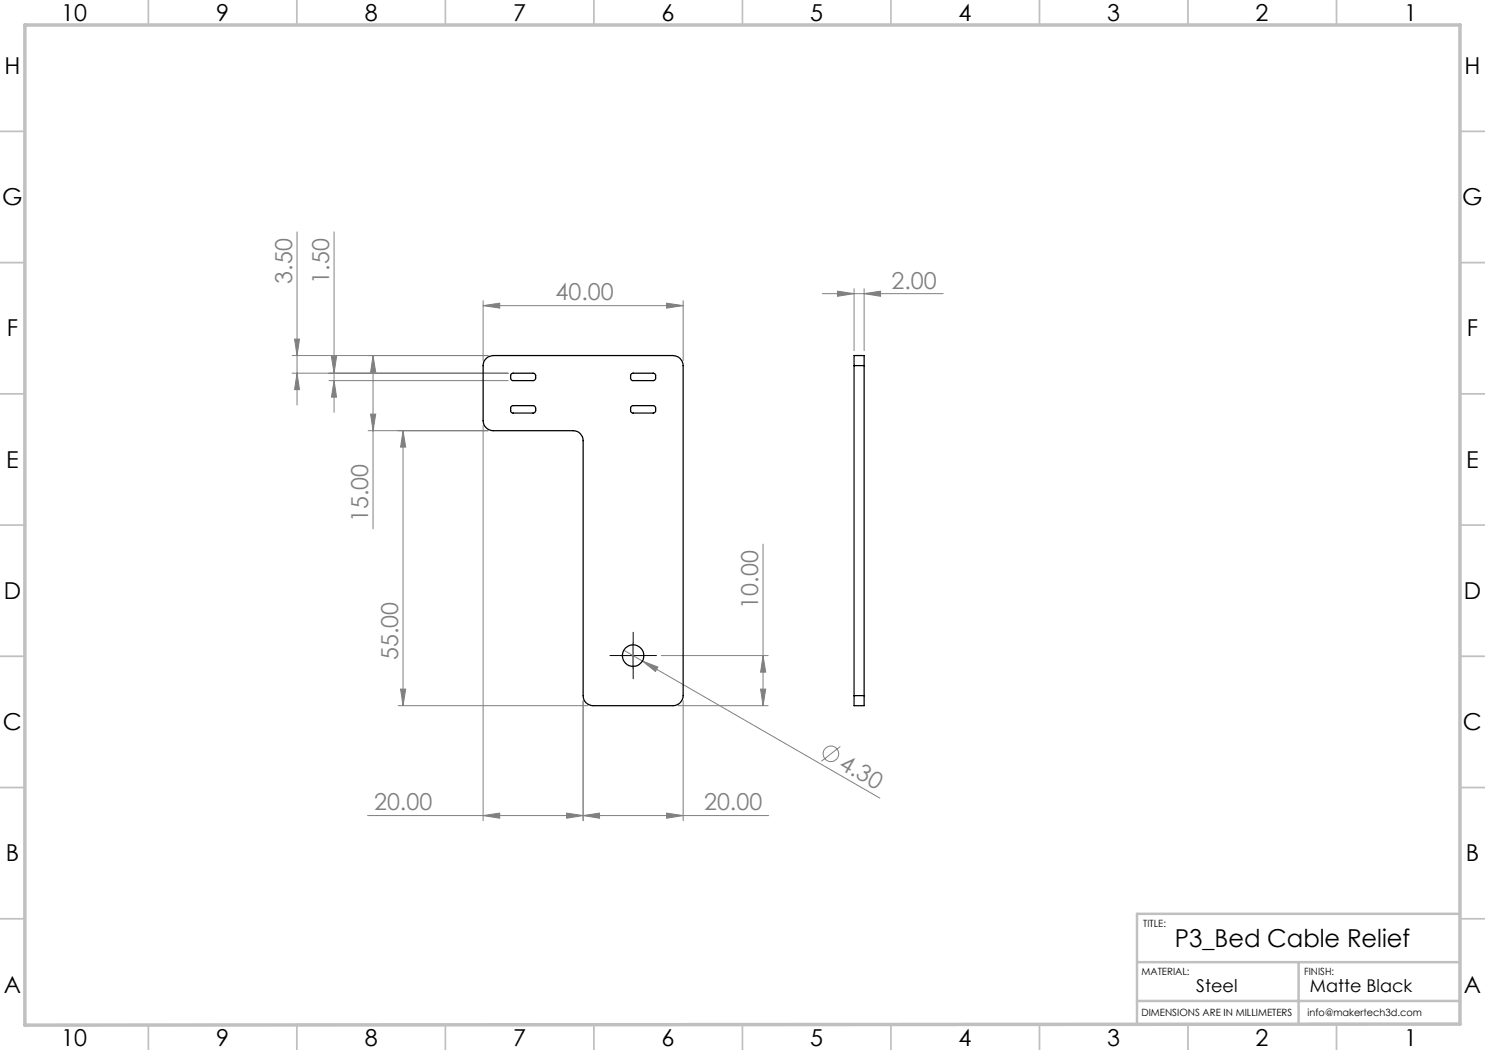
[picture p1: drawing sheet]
<svg xmlns="http://www.w3.org/2000/svg" width="297mm" height="210mm" viewBox="0 0 297 210" stroke-linecap="round" stroke-linejoin="round" font-family="sans-serif">
<g fill="none" stroke="#808080" stroke-width=".2">
<path d="M59.4 46.4v34.6M66.8 46.4v36.1M164.5 58.7h24.1M167.5 58.2l3.3 .5-3.3 .6zM170.8 57.7v12.4M172.8 58.7l3.3-.5v1.1zM172.8 57.7v12.4M58.4 71.1h39.2M58.4 74.6h43.2M58.9 67.8h1l-.5 3.3zM59.4 74.6l.5 3.3h-1zM65.8 76.1h35.8"/>
<path d="M66.3 71.3h1l-.5 3.3zM66.8 76.1l.5 3.3h-1zM74.6 71.1l.5 3.3h-1zM74.6 71.1v34.7M96.6 61.1l3.3-.5v1zM96.6 60.1v12M96.6 61.1h40M133.3 60.6l3.3 .5-3.3 .5zM136.6 60.1v12M73.6 86.1h24M74.1 82.8h1l-.5 3.3zM80.6 86.1l.5 3.3h-1z"/>
<path d="M80.6 86.1v55M96.6 85.1v79M152.6 108.8v32.3M80.1 137.8h1l-.5 3.3zM124.8 130.1l3.7 2.1M128.5 132.2l3.1 1.2-.5 .9zM128.5 132.2l47.5 27.4M132.3 131.1h21.3M152.1 137.8h1l-.5 3.3zM152.6 131.1l.5 3.3h-1zM79.6 141.1h38M116.6 140.1v24"/>
<path d="M135.6 141.1h18M136.6 140.1v24M168.1 149.3l-3.8 3M73.5 163.1h80.2M96.6 163.1l3.3-.5v1zM113.3 162.6l3.3 .5-3.3 .5zM116.6 163.1l3.3-.5v1zM133.3 162.6l3.3 .5-3.3 .5z"/>
<circle cx="166.2" cy="150.8" r="1.55"/>
</g>
<path d="M124.1 131.1h-2.1M126.6 128.6v-2.1M126.6 133.6v2.2M129.1 131.1h2.2" fill="none" stroke="#000" stroke-width=".2" stroke-dasharray="15.2 1.3 1.3 1.3"/>
<path d="M124.1 131.1h5M126.6 128.6v5" fill="none" stroke="#000" stroke-width=".2"/>
<g fill="none" stroke="#c0c0c0" stroke-width=".35">
<path d="M29.7 0v5M59.4 0v5M89.1 0v5M118.8 0v5M148.5 0v5M178.2 0v5M207.9 0v5M237.6 0v5M267.3 0v5M0 26.3h5M292 26.3h5M0 52.5h5"/>
<path d="M292 52.5h5M0 78.8h5M292 78.8h5M0 105h5M5 105h.1M292 105h.1M292 105h5M0 131.3h5M292 131.3h5M0 157.5h5M292 157.5h5M0 183.8h5"/>
<path d="M292 183.8h5M29.7 205v5M59.4 205v5M89.1 205v5M118.8 205v5M148.5 205h.1M148.5 205v5M178.2 205v5M207.9 205v5M237.6 205v5M267.3 205v5"/>
</g>
<path d="M227.4 192.4h64.6M259.7 192.4v12.4M292 182.8h-64.6v22M227.4 200.2h64.6" fill="none" stroke="#c0c0c0" stroke-width=".5"/>
<path d="M5 5h287v199.8l-287 .2z" fill="none" stroke="#c0c0c0" stroke-width=".7"/>
<g fill="#808080">
<path d="M128.5 132.2l3.1 1.2-.5 .9z"/>
<path d="M113.3 162.6l3.3 .5-3.3 .5zM96.6 163.1l3.3-.5v1z"/>
<path d="M96.6 61.1l3.3-.5v1zM133.3 60.6l3.3 .5-3.3 .5zM116.6 163.1l3.3-.5v1zM133.3 162.6l3.3 .5-3.3 .5zM167.5 58.2l3.3 .5-3.3 .6zM172.8 58.7l3.3-.5v1.1z"/>
<path d="M74.6 71.1l.5 3.3h-1zM74.1 82.8h1l-.5 3.3zM80.6 86.1l.5 3.3h-1zM80.1 137.8h1l-.5 3.3zM58.9 67.8h1l-.5 3.3zM59.4 74.6l.5 3.3h-1zM66.3 71.3h1l-.5 3.3zM66.8 76.1l.5 3.3h-1zM152.6 131.1l.5 3.3h-1zM152.1 137.8h1l-.5 3.3z"/>
</g>
<g fill="none" stroke="#000" stroke-width=".25">
<path d="M97.2 71.7l.7-.4 .7-.2h36a2.05 2.05 0 0 1 2 2v66a2.05 2.05 0 0 1-2 2h-16a1.99 1.99 0 0 1-2-2v-51a1.99 1.99 0 0 0-2-2h-16a2.05 2.05 0 0 1-2-2v-11a1.78 1.78 0 0 1 .6-1.4zM102.3 74.8l.2-.2h4.2l.4 .3v.7l-.1 .3-.3 .2h-4.2l-.4-.4v-.7zM126.3 74.8l.2-.2h4.2l.4 .3v.8l-.4 .4h-4.2l-.4-.4v-.7zM170.8 73.1v-2h2v2M170.8 73.1h2M170.8 73.1v66M172.8 73.1v66M102.3 81.2l4.4-.1 .3 .2 .1 .8-.1 .3-.3 .2h-4.2l-.4-.4v-.7zM126.3 81.2l4.4-.1 .4 .4v.7l-.4 .4h-4.2l-.4-.4v-.7zM170.8 139.1v2h2v-2M170.8 139.1h2"/>
<circle cx="126.6" cy="131.1" r="2.15"/>
</g>
<text font-size="4.9" x="235" y="189.4">P3_Bed Cable Relief</text>
<g font-size="4.7">
<text x="12.2" y="4.2">10</text>
<text x="43.2" y="4.2">9</text>
<text x="72.9" y="4.2">8</text>
<text x="102.6" y="4.2">7</text>
<text x="132.3" y="4.2">6</text>
<text x="162" y="4.2">5</text>
<text x="191.7" y="4.2">4</text>
<text x="221.4" y="4.2">3</text>
<text x="251.1" y="4.2">2</text>
<text x="280.8" y="4.2">1</text>
<text x=".9" y="14.8">H</text>
<text x="292.9" y="14.8">H</text>
<text x=".5" y="41">G</text>
<text x="292.4" y="41">G</text>
<text x="1.4" y="67.3">F</text>
<text x="293.4" y="67.3">F</text>
<text x="1.2" y="93.5">E</text>
<text x="293.2" y="93.5">E</text>
<text x=".8" y="119.8">D</text>
<text x="292.8" y="119.8">D</text>
<text x=".6" y="146">C</text>
<text x="292.6" y="146">C</text>
<text x="1.2" y="172.3">B</text>
<text x="293.2" y="172.3">B</text>
<text x=".8" y="198.5">A</text>
<text x="292.8" y="198.5">A</text>
<text x="12.2" y="209.2">10</text>
<text x="43.2" y="209.2">9</text>
<text x="72.9" y="209.2">8</text>
<text x="102.6" y="209.2">7</text>
<text x="132.3" y="209.2">6</text>
<text x="162" y="209.2">5</text>
<text x="191.7" y="209.2">4</text>
<text x="221.4" y="209.2">3</text>
<text x="251.1" y="209.2">2</text>
<text x="280.8" y="209.2">1</text>
</g>
<g font-size="4.7" fill="#808080">
<text x="58.4" y="56.7" transform="rotate(-90 58.4 56.7)">3.50</text>
<text x="65.8" y="56.7" transform="rotate(-90 65.8 56.7)">1.50</text>
<text x="178.3" y="57.7">2.00</text>
<text x="111.1" y="60.1">40.00</text>
<text x="73.6" y="104.4" transform="rotate(-90 73.6 104.4)">15.00</text>
<text x="151.6" y="121.7" transform="rotate(-90 151.6 121.7)">10.00</text>
<text x="79.6" y="132" transform="rotate(-90 79.6 132)">55.00</text>
<text x="167.6" y="153.5" transform="rotate(30 167.6 153.5)">4.30</text>
<text x="74.8" y="162.1">20.00</text>
<text x="140.8" y="162.1">20.00</text>
</g>
<g font-size="3.5">
<text x="239.3" y="198.3">Steel</text>
<text x="262" y="198.3">Matte Black</text>
</g>
<g font-size="2">
<text x="228.7" y="185.4">TITLE:</text>
<text x="228.3" y="195">MATERIAL:</text>
<text x="260.8" y="195">FINISH:</text>
<text x="228.3" y="203.2">DIMENSIONS ARE IN MILLIMETERS</text>
<text x="261.5" y="203.2">info@makertech3d.com</text>
</g>
</svg>
